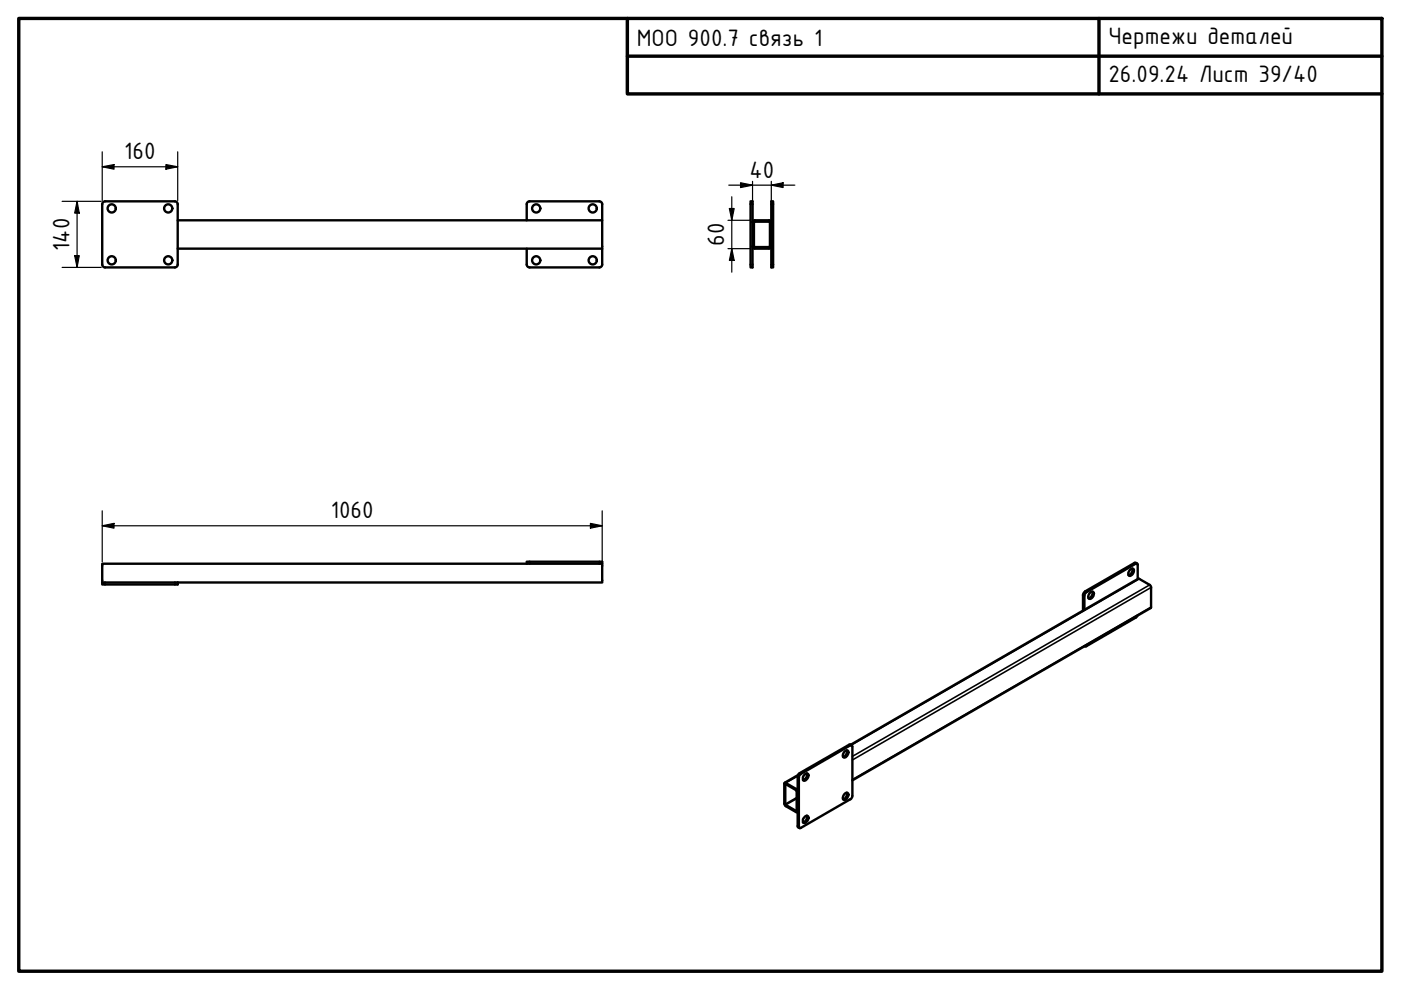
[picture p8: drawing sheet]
<svg xmlns="http://www.w3.org/2000/svg" width="297mm" height="210mm" viewBox="0 0 297 210" stroke-linecap="round" stroke-linejoin="round" font-family="sans-serif">
<!-- layer: Visible (ISO) -->
<g fill="none" stroke="#000" stroke-width=".51">
<path d="M21.7 56.1a.61 .61 0 0 0 .6 .6h14.8M37.1 42.7a.61 .61 0 0 1 .6 .6v12.8M37.1 42.7h-14.8a.61 .61 0 0 0-.6 .6v12.8M37.7 56.1a.61 .61 0 0 1-.6 .6M37.7 46.7h90v6h-90M111.7 56.1a.61 .61 0 0 0 .6 .6h14.8M111.7 52.7v3.4M127.1 42.7a.61 .61 0 0 1 .6 .6v3.4M127.1 42.7h-14.8a.61 .61 0 0 0-.6 .6v3.4M127.7 56.1a.61 .61 0 0 1-.6 .6M127.7 52.7v3.4M159.1 42.7h.5v14h-.5z"/>
<path d="M159.6 52.2l.2 .4 .2 .1M159.9 52.2l.1 .2M159.9 47.1v5.2M160 47h3.1M160 46.7h3.1M160 52.4h3.1M160 52.7h3.1M160 47l-.1 .2M160 46.7l-.4 .2v.3M163.1 47l.1 .2M163.1 46.7l.4 .2v.3M163.2 52.2l-.1 .2"/>
<path d="M163.2 47.1v5.2M163.5 52.2l-.2 .4-.2 .1M163.5 42.7h.4v14h-.4zM111.7 119.1h16v.4h-16zM111.7 119.5h-90v4M127.7 119.5v4h-90M241.1 119.5l-.6-.1-10.5 6-.4 .7v3.4M21.7 123.5v.4h16v-.4M21.7 123.5h16M231 125.8a.48 .48 0 0 1 .6-.4 .48 .48 0 0 1 .3 .6 .72 .72 0 0 1-.3 .8 .72 .72 0 0 1-.8 0zM231.6 125.4v.1a1.26 1.26 0 0 1-.8 1.3M239.6 120.8a.49 .49 0 0 1 .8-.1 .49 .49 0 0 1-.1 .8 .55 .55 0 0 1-.4 .5 .55 .55 0 0 1-.7-.3v-.3z"/>
<path d="M240.1 120.5v.4a1.14 1.14 0 0 1-.8 1M241.2 130.5l-.4 .5-10.5 6h-.3M241.2 122.8v-3.2l-.3-.1-10.6 6.1-.4 .6v3.1M178.9 159.5a.51 .51 0 0 1 .8-.4 .51 .51 0 0 1 0 .9 .56 .56 0 0 1-.4 .6 .56 .56 0 0 1-.6-.3zM179.5 159.1a1.12 1.12 0 0 1-.8 1.4M180.3 157.9h-.3l-10.8 6.3-.1 .4v10.7l.4 .3M180.3 157.9l.3 .1M180.3 157.9l61-35.2 2.7 1.5v4.7l-63.3 36.6M166.5 166.3l2.4 1.4v4.2l-2.4-1.4zM169.1 167.8l-.2-.5-2.4-1.3-.2 .1v4.5l.3 .3 2.2 1.3h.2l.1-.2M169.1 172.1l-.1 .1M169.2 164.4l-2.8 1.6"/>
<path d="M169.7 164.2l10.6-6.2 .4 .1v10.7l-.1 .4-11 6.4-.2-.3v-10.4zM170.6 164.2a.51 .51 0 0 1 .7-.1 .51 .51 0 0 1 0 .8 .63 .63 0 0 1-.4 .6 .63 .63 0 0 1-.7-.2l.1-.6zM170.7 173.1a.45 .45 0 0 1 .6 0 .45 .45 0 0 1 .1 .6 .77 .77 0 0 1-1.1 .7 1.1 1.1 0 0 1 .4-1.3zM171.1 164v.1a1.17 1.17 0 0 1-.8 1.3M171.1 172.9v.2a1.17 1.17 0 0 1-.8 1.2M178.9 168.5a.51 .51 0 0 1 .8-.4 .51 .51 0 0 1 0 .9 .55 .55 0 0 1-.4 .6 .55 .55 0 0 1-.6-.3zM179.5 168.1a1.12 1.12 0 0 1-.8 1.3"/>
<circle cx="23.7" cy="44.2" r=".87"/>
<circle cx="23.7" cy="55.2" r=".87"/>
<circle cx="35.7" cy="44.2" r=".87"/>
<circle cx="35.7" cy="55.2" r=".87"/>
<circle cx="113.7" cy="44.2" r=".87"/>
<circle cx="113.7" cy="55.2" r=".87"/>
<circle cx="125.7" cy="55.2" r=".87"/>
<circle cx="125.7" cy="44.2" r=".87"/>
</g>
<!-- layer: Visible Narrow (ISO) -->
<g fill="none" stroke="#000" stroke-width=".34">
<path d="M240.5 119.4l.3 .1M229.6 126.1l.3 .2M230 125.4l.3 .2M241.6 122.7l-61.1 35.3M243.8 124l-63.1 36.4M244.1 124.6l-63.4 36.5M244.1 128.7l-63.4 36.6M180 157.9l.3 .1M166.6 166.3h-.1M168.9 169.1l-2.4 1.4M168.9 169.3l-2.3 1.4M168.9 171.8l-.1 .1"/>
<path d="M169.1 175.1l.3 .2M169.1 164.7l.3 .2M169.1 164.6l-2.5 1.4M169.1 167.1l-.3 .2M169.5 163.9l.3 .2"/>
</g>
<!-- layer: Border (ISO) -->
<path d="M4 3.9h289v202h-289zM133 3.9v16h160M133 11.9h160M233 3.9v16" fill="none" stroke="#000" stroke-width=".72"/>
<!-- layer: Dimension (ISO) -->
<g fill="none" stroke="#000" stroke-width=".25">
<path d="M21.7 35.4l2.5-.5v1zM21.7 32.2v10.3M21.7 35.4h16M35.2 34.9l2.5 .5-2.5 .5zM37.7 32.2v10.3M154.5 39.3h14M157 38.7l2.6 .6-2.6 .5zM159.6 38.5v7.9M163.5 39.3l2.5-.6v1.1zM163.5 38.5v7.9M13.2 56.7h8.3M13.2 42.7h8.3"/>
<path d="M15.8 54.2h1l-.5 2.5zM16.3 42.7l.5 2.5h-1zM16.3 42.7v14M154.3 52.7h4.9M154.3 46.7h4.9M154.6 44.2h1.1l-.5 2.5zM155.2 52.7l.5 2.5h-1.1zM155.2 41.7v16M21.7 111.5l2.5-.5v1zM21.7 111.5h106M21.7 108.3v10.8M125.2 111l2.5 .5-2.5 .5z"/>
<path d="M127.7 108.3v10.8"/>
</g>
<path d="M21.7 35.4l2.5-.5v1zM35.2 34.9l2.5 .5-2.5 .5zM157 38.7l2.6 .6-2.6 .5zM163.5 39.3l2.5-.6v1.1zM15.8 54.2h1l-.5 2.5zM16.3 42.7l.5 2.5h-1zM154.6 44.2h1.1l-.5 2.5zM155.2 52.7l.5 2.5h-1.1zM21.7 111.5l2.5-.5v1zM125.2 111l2.5 .5-2.5 .5z" fill="#000"/>
<g font-size="5.4">
<text x="135" y="9.8">МОО 900.7 связь 1</text>
<text x="235" y="9.4">Чертежи деталей</text>
<text x="235" y="17.4">26.09.24 Лист 39/40</text>
<text x="26.3" y="33.8">160</text>
<text x="158.9" y="37.6">40</text>
<text x="14.7" y="53.2" transform="rotate(-90 14.7 53.2)">140</text>
<text x="153.5" y="52.1" transform="rotate(-90 153.5 52.1)">60</text>
<text x="70.1" y="109.9">1060</text>
</g>
</svg>
